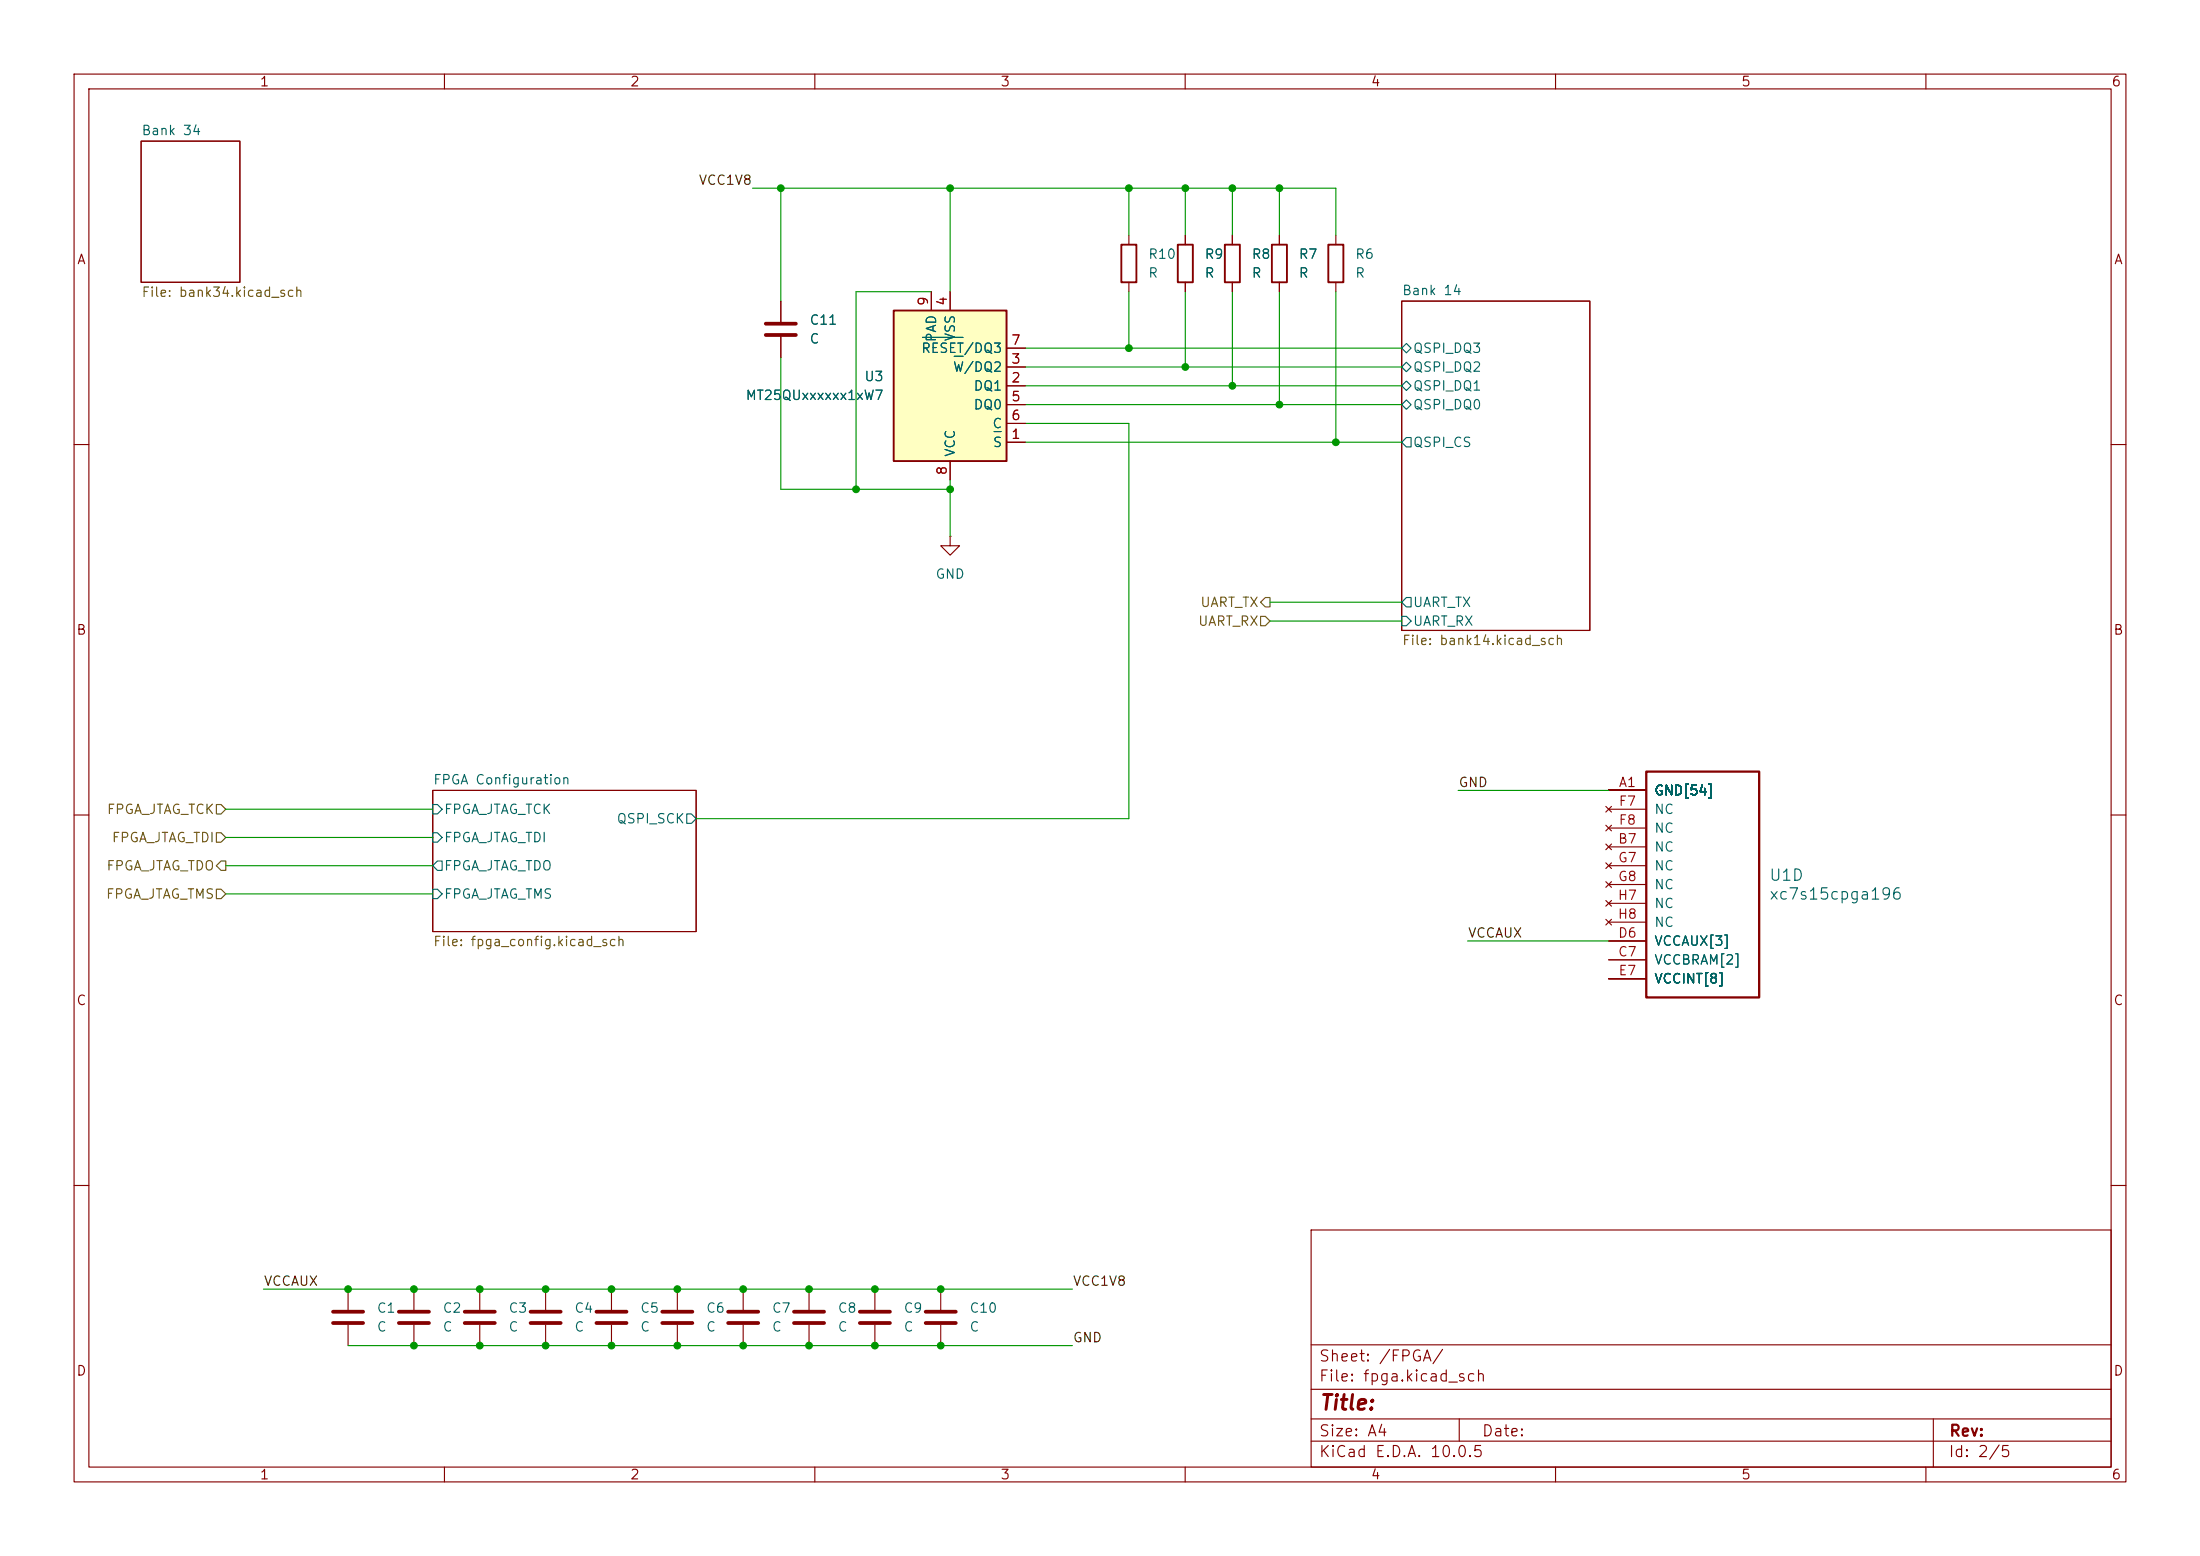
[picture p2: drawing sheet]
<svg xmlns="http://www.w3.org/2000/svg" width="297mm" height="210mm" viewBox="0 0 297 210" stroke-linecap="round" stroke-linejoin="round" font-family="sans-serif">
<g fill="none" stroke="#840000" stroke-width=".15">
<path d="M10 10h277v190h-277zM12 12h273v186h-273zM19 19.1h13.4v19h-13.4zM60 10v2M110 10v2M160 10v2M210 10v2M260 10v2M160 31.8v1.2M160 38.1v1.3M166.4 31.8v1.2M166.4 38.1v1.3"/>
<path d="M172.7 31.8v1.2M172.7 38.1v1.3M180.3 31.8v1.2M180.3 38.1v1.3M189.2 40.6h25.4v44.5h-25.4zM10 60h2M128.3 72.4v1.3h1.2l-1.2 1.2-1.3-1.2h1.3M128.3 72.4h.1M285 60h2M10 110h2M58.4 106.7h35.6v19h-35.6zM216.8 113.9l.8 .8"/>
<path d="M216.8 108.8l.8 .8M216.8 111.4l.8 .7M216.8 116.5l.8 .7M216.8 119l.8 .8M217.2 106.7h5M217.2 114.3h5M217.2 109.2h5M217.2 111.8h5M217.2 116.8h5M217.2 119.4h5M217.6 113.9l-.8 .8M217.6 108.8l-.8 .8"/>
<path d="M217.6 111.4l-.8 .7M217.6 116.5l-.8 .7M217.6 119l-.8 .8M285 110h2M216.8 121.5l.8 .8M216.8 124.1l.8 .7M217.2 129.5h5M217.2 127h5M217.2 132.1h5M217.2 121.9h5M217.2 124.5h5M217.6 121.5l-.8 .8"/>
<path d="M217.6 124.1l-.8 .7M10 160h2M47 174v2.8M47 178.8v2.8M55.9 174v2.8M55.9 178.8v2.8M64.8 174v2.8M64.8 178.8v2.8M73.7 174v2.8M73.7 178.8v2.8M82.5 174v2.8M82.5 178.8v2.8"/>
<path d="M91.4 174v2.8M91.4 178.8v2.8M100.3 174v2.8M100.3 178.8v2.8M109.2 174v2.8M109.2 178.8v2.8M118.1 174v2.8M118.1 178.8v2.8M127 174v2.8M127 178.8v2.8M177 166h108v32h-108zM285 160h2"/>
<path d="M60 198v2M110 198v2M160 198v2M177 194.5h108M177 191.5h108M177 187.5h108M177 181.5h108M197 191.5v3M210 198v2M260 198v2M261 191.5v6.5"/>
</g>
<path d="M189.2 59.7l.7-.6h.6v1.2h-.6zM189.2 47l.7-.6 .6 .6-.6 .6zM189.2 52.1l.7-.7 .6 .7-.6 .6zM189.2 54.6l.7-.6 .6 .6-.6 .6zM189.2 49.5l.7-.6 .6 .6-.6 .7zM189.2 83.2h.7l.6 .6-.6 .7h-.7zM189.9 80.6h.6v1.3h-.6l-.7-.6zM58.4 112.4h.7l.6 .6-.6 .7h-.7zM58.4 108.6h.7l.6 .6-.6 .7h-.7zM59.1 116.2h.6v1.3h-.6l-.7-.7zM92.7 109.9h.6l.7 .6-.7 .6h-.6zM58.4 120h.7l.6 .7-.6 .6h-.7z" fill="none" stroke="#006464" stroke-width=".15"/>
<g fill="none" stroke="#840000" stroke-width=".51">
<path d="M45 177h4M45 178.6h4M53.8 177h4.1M53.8 178.6h4.1M62.7 177h4.1M62.7 178.6h4.1M71.6 177h4.1M71.6 178.6h4.1M80.5 177h4.1M80.5 178.6h4.1M89.4 177h4.1M89.4 178.6h4.1"/>
<path d="M98.3 177h4.1M98.3 178.6h4.1M107.2 177h4.1M107.2 178.6h4.1M116.1 177h4M116.1 178.6h4M125 177h4M125 178.6h4"/>
</g>
<path d="M159 33h2v5.1h-2zM165.4 33h2v5.1h-2zM171.7 33h2v5.1h-2zM179.3 33h2.1v5.1h-2.1z" fill="none" stroke="#840000" stroke-width=".25"/>
<path d="M222.2 104.1h15.3v30.5h-15.3z" fill="none" stroke="#840000" stroke-width=".3"/>
<path d="M120.6 41.9h15.3v20.3h-15.3z" fill="#ffffc2"/>
<path d="M151.4 33h2v5.1h-2zM120.6 41.9h15.3v20.3h-15.3z" fill="none" stroke="#840000" stroke-width=".25"/>
<g fill="none" stroke="#840000" stroke-width=".15">
<path d="M125.7 39.4v2.5M128.3 39.4v2.5M152.4 31.8v1.2M152.4 38.1v1.3M160 31.8v1.2M160 38.1v1.3M166.4 31.8v1.2M166.4 38.1v1.3M172.7 31.8v1.2M172.7 38.1v1.3M105.4 40.6v2.8M105.4 45.5v2.8"/>
<path d="M135.9 59.7h2.5M135.9 52.1h2.5M135.9 49.5h2.5M135.9 54.6h2.5M135.9 57.2h2.5M135.9 47h2.5M128.3 62.2v2.6"/>
</g>
<path d="M124.5 45.5h5.5M128.8 48.1h1.2M134.2 58.2h1" fill="none" stroke="#006464" stroke-width=".15"/>
<path d="M103.4 43.7h4M103.4 45.2h4" fill="none" stroke="#840000" stroke-width=".51"/>
<path d="M170.2 83.2h.6l.6 .6-.6 .7h-.6zM170.8 80.6h.6v1.3h-.6l-.6-.6zM29.2 112.4h.6l.7 .6-.7 .7h-.6zM29.2 108.6h.6l.7 .6-.7 .7h-.6zM29.8 116.2h.7v1.3h-.7l-.6-.7zM29.2 120h.6l.7 .7-.7 .6h-.6z" fill="none" stroke="#725600" stroke-width=".15"/>
<g fill="none" stroke="#009600" stroke-width=".15">
<path d="M101.6 25.4h78.7v6.4M105.4 25.4v15.2M125.7 39.4h-10.1v26.6M128.3 25.4v14M152.4 25.4v6.4M152.4 39.4v7.6M160 25.4v6.4M160 39.4v10.1M166.4 25.4v6.4M166.4 39.4v12.7M172.7 25.4v6.4M172.7 39.4v15.2"/>
<path d="M180.3 39.4v20.3M105.4 48.3v17.7h22.9M138.4 57.2h14v53.3h-58.4M138.4 59.7h50.8M138.4 47h50.8M138.4 49.5h50.8M138.4 52.1h50.8M138.4 54.6h50.8M128.3 64.8v7.6M171.4 81.3h17.8M171.4 83.8h17.8M30.5 116.8h27.9"/>
<path d="M30.5 109.2h27.9M30.5 113h27.9M196.8 106.7h20.4M30.5 120.7h27.9M198.1 127h19.1M35.6 174h109.2M47 181.6h97.8"/>
</g>
<g fill="#009600" stroke="#009600" stroke-width=".14">
<circle cx="91.4" cy="174" r=".46"/>
<circle cx="91.4" cy="181.6" r=".46"/>
<circle cx="55.9" cy="181.6" r=".46"/>
<circle cx="55.9" cy="174" r=".46"/>
<circle cx="47" cy="174" r=".46"/>
<circle cx="73.7" cy="181.6" r=".46"/>
<circle cx="82.5" cy="174" r=".46"/>
<circle cx="82.5" cy="181.6" r=".46"/>
<circle cx="73.7" cy="174" r=".46"/>
<circle cx="64.8" cy="174" r=".46"/>
<circle cx="64.8" cy="181.6" r=".46"/>
<circle cx="109.2" cy="174" r=".46"/>
<circle cx="118.1" cy="174" r=".46"/>
<circle cx="109.2" cy="181.6" r=".46"/>
<circle cx="127" cy="181.6" r=".46"/>
<circle cx="100.3" cy="181.6" r=".46"/>
<circle cx="100.3" cy="174" r=".46"/>
<circle cx="118.1" cy="181.6" r=".46"/>
<circle cx="127" cy="174" r=".46"/>
<circle cx="128.3" cy="66" r=".46"/>
<circle cx="166.4" cy="52.1" r=".46"/>
<circle cx="172.7" cy="54.6" r=".46"/>
<circle cx="115.6" cy="66" r=".46"/>
<circle cx="152.4" cy="47" r=".46"/>
<circle cx="152.4" cy="25.4" r=".46"/>
<circle cx="128.3" cy="25.4" r=".46"/>
<circle cx="105.4" cy="25.4" r=".46"/>
<circle cx="160" cy="49.5" r=".46"/>
<circle cx="172.7" cy="25.4" r=".46"/>
<circle cx="166.4" cy="25.4" r=".46"/>
<circle cx="160" cy="25.4" r=".46"/>
<circle cx="180.3" cy="59.7" r=".46"/>
</g>
<text font-size="2" fill="#840000" x="178" y="190.8">Title:</text>
<g font-size="1.5" fill="#006464">
<text x="238.7" y="119.3">U1D</text>
<text x="238.7" y="121.8">xc7s15cpga196</text>
</g>
<g font-size="1.5" fill="#840000">
<text x="178" y="184.1">Sheet: /FPGA/</text>
<text x="178" y="186.8">File: fpga.kicad_sch</text>
<text x="178" y="197">KiCad E.D.A. 10.0.5</text>
<text x="178" y="194.2">Size: A4</text>
<text x="200" y="194.2">Date:</text>
<text x="263" y="197">Id: 2/5</text>
<text x="263" y="194.2">Rev:</text>
</g>
<g font-size="1.3" fill="#840000">
<text x="35" y="12">1</text>
<text x="85" y="12">2</text>
<text x="135" y="12">3</text>
<text x="185" y="12">4</text>
<text x="235" y="12">5</text>
<text x="285" y="12">6</text>
<text x="10.3" y="36">A</text>
<text x="285.3" y="36">A</text>
<text x="10.2" y="86">B</text>
<text x="285.2" y="86">B</text>
<text x="10.2" y="136">C</text>
<text x="285.2" y="136">C</text>
<text x="10.2" y="186">D</text>
<text x="285.2" y="186">D</text>
<text x="35" y="200">1</text>
<text x="85" y="200">2</text>
<text x="135" y="200">3</text>
<text x="185" y="200">4</text>
<text x="235" y="200">5</text>
<text x="285" y="200">6</text>
</g>
<g font-size="1.3" fill="#006464">
<text x="19" y="18.6">Bank 34</text>
<text x="154.9" y="35.3">R10</text>
<text x="162.5" y="35.3">R9</text>
<text x="168.9" y="35.3">R8</text>
<text x="175.2" y="35.3">R7</text>
<text x="182.9" y="35.3">R6</text>
<text x="154.9" y="37.8">R</text>
<text x="162.5" y="37.8">R</text>
<text x="168.9" y="37.8">R</text>
<text x="175.2" y="37.8">R</text>
<text x="182.9" y="37.8">R</text>
<text x="189.2" y="40.1">Bank 14</text>
<text x="109.2" y="44.1">C11</text>
<text x="109.2" y="46.7">C</text>
<text x="124.3" y="48">RESET/DQ3</text>
<text x="126.7" y="46.3" transform="rotate(-90 126.7 46.3)">PAD</text>
<text x="129.2" y="46.2" transform="rotate(-90 129.2 46.2)">VSS</text>
<text x="190.7" y="48">QSPI_DQ3</text>
<text x="116.6" y="51.8">U3</text>
<text x="128.6" y="50.5">W/DQ2</text>
<text x="131.3" y="53">DQ1</text>
<text x="190.7" y="53">QSPI_DQ1</text>
<text x="190.7" y="50.5">QSPI_DQ2</text>
<text x="100.6" y="54.3">MT25QUxxxxxx1xW7</text>
<text x="131.3" y="55.6">DQ0</text>
<text x="133.9" y="58.1">C</text>
<text x="190.7" y="55.6">QSPI_DQ0</text>
<text x="129.2" y="61.7" transform="rotate(-90 129.2 61.7)">VCC</text>
<text x="133.9" y="60.7">S</text>
<text x="190.7" y="60.7">QSPI_CS</text>
<text x="126.2" y="78.4">GND</text>
<text x="190.7" y="82.2">UART_TX</text>
<text x="190.7" y="84.8">UART_RX</text>
<text x="58.4" y="106.2">FPGA Configuration</text>
<text x="223.2" y="107.6">GND[54]</text>
<text x="59.9" y="114">FPGA_JTAG_TDI</text>
<text x="59.9" y="110.2">FPGA_JTAG_TCK</text>
<text x="83.2" y="111.5">QSPI_SCK</text>
<text x="223.2" y="110.2">NC</text>
<text x="223.2" y="112.7">NC</text>
<text x="59.9" y="117.8">FPGA_JTAG_TDO</text>
<text x="223.2" y="115.3">NC</text>
<text x="223.2" y="117.8">NC</text>
<text x="59.9" y="121.6">FPGA_JTAG_TMS</text>
<text x="223.2" y="120.3">NC</text>
<text x="223.2" y="122.9">NC</text>
<text x="223.2" y="125.4">NC</text>
<text x="223.2" y="130.5">VCCBRAM[2]</text>
<text x="223.2" y="128">VCCAUX[3]</text>
<text x="223.2" y="133">VCCINT[8]</text>
<text x="50.8" y="177.5">C1</text>
<text x="59.7" y="177.5">C2</text>
<text x="68.6" y="177.5">C3</text>
<text x="77.5" y="177.5">C4</text>
<text x="86.3" y="177.5">C5</text>
<text x="95.2" y="177.5">C6</text>
<text x="104.1" y="177.5">C7</text>
<text x="113" y="177.5">C8</text>
<text x="121.9" y="177.5">C9</text>
<text x="130.8" y="177.5">C10</text>
<text x="50.8" y="180">C</text>
<text x="59.7" y="180">C</text>
<text x="68.6" y="180">C</text>
<text x="77.5" y="180">C</text>
<text x="86.3" y="180">C</text>
<text x="95.2" y="180">C</text>
<text x="104.1" y="180">C</text>
<text x="113" y="180">C</text>
<text x="121.9" y="180">C</text>
<text x="130.8" y="180">C</text>
</g>
<g font-size="1.3" fill="#0f0f0f">
<text x="94.2" y="25.3">VCC1V8</text>
<text x="196.8" y="106.6">GND</text>
<text x="198.1" y="126.9">VCCAUX</text>
<text x="35.5" y="173.9">VCCAUX</text>
<text x="144.8" y="173.9">VCC1V8</text>
<text x="144.8" y="181.5">GND</text>
</g>
<g font-size="1.3" fill="#725600">
<text x="19" y="40.4">File: bank34.kicad_sch</text>
<text x="162" y="82.2">UART_TX</text>
<text x="161.7" y="84.8">UART_RX</text>
<text x="189.2" y="87.4">File: bank14.kicad_sch</text>
<text x="14.3" y="110.2">FPGA_JTAG_TCK</text>
<text x="15" y="114">FPGA_JTAG_TDI</text>
<text x="14.3" y="117.8">FPGA_JTAG_TDO</text>
<text x="14.2" y="121.6">FPGA_JTAG_TMS</text>
<text x="58.4" y="128">File: fpga_config.kicad_sch</text>
</g>
<g font-size="1.3" fill="#a90000">
<text x="125.6" y="41.4" transform="rotate(-90 125.6 41.4)">9</text>
<text x="128.1" y="41.4" transform="rotate(-90 128.1 41.4)">4</text>
<text x="136.4" y="46.9">7</text>
<text x="136.4" y="51.9">2</text>
<text x="136.4" y="49.4">3</text>
<text x="136.4" y="59.6">1</text>
<text x="136.4" y="54.5">5</text>
<text x="136.4" y="57">6</text>
<text x="128.1" y="64.2" transform="rotate(-90 128.1 64.2)">8</text>
<text x="218.4" y="106.5">A1</text>
<text x="218.4" y="109.1">F7</text>
<text x="218.4" y="111.6">F8</text>
<text x="218.3" y="114.2">B7</text>
<text x="218.3" y="116.7">G7</text>
<text x="218.3" y="119.2">G8</text>
<text x="218.3" y="121.8">H7</text>
<text x="218.3" y="124.3">H8</text>
<text x="218.3" y="129.4">C7</text>
<text x="218.3" y="126.9">D6</text>
<text x="218.4" y="131.9">E7</text>
</g>
</svg>
